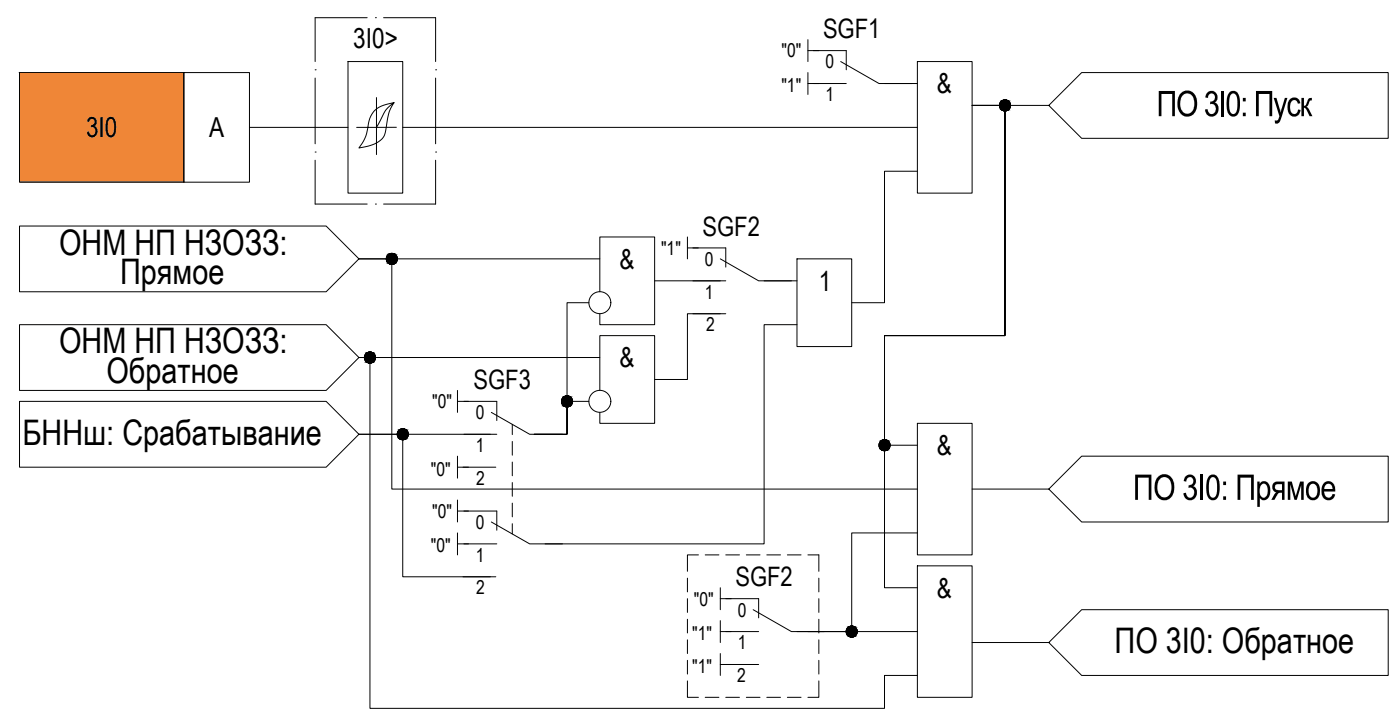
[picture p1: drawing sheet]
<svg xmlns="http://www.w3.org/2000/svg" width="727mm" height="373mm" viewBox="0 0 727 373" stroke-linecap="round" stroke-linejoin="round" font-family="sans-serif">
<!-- layer: 0 -->
<g fill="none" stroke="#000" stroke-width=".52">
<path d="M10 38h85v56h-85zM95 38h34v56h-34zM181 32h28v68h-28zM419 21v11M419 38v11M419 26h6M476 32h28v68h-28zM195 51v29M204 53a30 30 0 0 0-4 16 11 11 0 0 1-9 7l-5 1a29 29 0 0 0 6-16 12 12 0 0 1 10-7l2-1-4 4-5 9h-10M419 43h6M459 43h17M504 55h40"/>
<path d="M544 55l17-17h159v34h-159zM129 66h52M206 66h-11M209 66h267M476 89h-17v68h-17M10 117h159l17 17-17 17h-159zM186 134h17v120h273M186 134h125M357 123v11M357 129h5M414 134h28v46h-28zM306 157h-12v68h-17h17v-17h12"/>
<path d="M311 151v-28h29v45h-29v-5M340 146h34M397 146h17M10 168h159l17 17-17 17h-159zM360 163h17M374 163h-17v34h-17M414 168h-17v114h-114M311 185h-125h6v182h267v-17h17M10 208h159l17 17-17 17h-159zM237 202v12M237 208h6M266 220v5"/>
<path d="M311 202v-28h29v45h-29v-5M476 219h28v69h-28zM186 225h23v74h45M186 225h68M237 236v12M266 229v7M266 240v7M476 231h-17v-57h63v-119h-18h18v119h-63v131h17M237 259v12M257 242h-20M266 250v7M504 254h40"/>
<path d="M544 254l17-18h159v35h-159zM237 276v12M237 265h6M266 261v7M266 271v6M476 276h-34v51h-23M237 282h6M240 299h17M357 300v7M362 288h-5v8M366 288h7M377 288h7"/>
<path d="M387 288h7M398 288h7M409 288h7M419 288h6v8M425 300v7M476 293h28v68h-28zM357 310v7M374 305v11M374 310h5M425 310v7M357 321v7M357 332v7"/>
<path d="M374 322v11M374 339v11M374 327h5M414 327h62M425 321v7M425 332v7M504 333h40M544 333l17-17h159v34h-159zM357 353v8h5M357 342v7M374 344h20M425 353v8h-6"/>
<path d="M425 342v7M366 361h7M377 361h7M387 361h7M398 361h7M409 361h7"/>
<circle cx="522" cy="55" r="2.9"/>
<circle cx="203" cy="134" r="2.9"/>
<circle cx="311" cy="157" r="6"/>
<circle cx="192" cy="185" r="2.9"/>
<circle cx="294" cy="208" r="2.9"/>
<circle cx="311" cy="208" r="6"/>
<circle cx="209" cy="225" r="2.9"/>
<circle cx="459" cy="231" r="2.9"/>
<circle cx="442" cy="327" r="2.9"/>
</g>
<g fill="none" stroke="#000" stroke-width=".52">
<path d="M191 9h-27v23M195 9h.1M199 9h27v23M164 36h.1M226 36h.1M422 26h17v10M436 32l20 11h17M164 40v35M226 40v35M422 43h17M164 79h.1M226 79h.1"/>
<path d="M164 83v23h27M226 83v23h-27M195 106h.1M360 129h17v9M374 134l20 12h17M360 146h17M241 208h17v10M255 214l20 11h17M241 225h17M241 265h17v10M255 271l20 11h17M241 282h17"/>
<path d="M377 310h17v10M391 316l20 11h17M377 327h17"/>
</g>
<!-- layer: 0 -->
<g fill="#000" stroke="#000" stroke-width=".52">
<path d="M521 57h1zM521 52h1zM203 137h1zM203 131h1zM191 188h1zM191 188h2zM294 211h1zM294 205h1zM208 228h1zM208 228h2zM458 234h1zM458 234h2z"/>
<path d="M441 330h1zM441 330h2z"/>
<path d="M521 57h1zM521 57h1z"/>
<path d="M521 52h1zM521 52h1z"/>
<path d="M521 52h1zM521 52h1z"/>
<path d="M521 52h2zM520 52h3z"/>
<path d="M521 57h1zM521 57h1z"/>
<path d="M520 52h3zM520 52h3z"/>
<path d="M520 57h3zM520 57h2z"/>
<path d="M520 52h3zM520 52h3z"/>
<path d="M520 57h3zM520 57h3z"/>
<path d="M520 52l3 1zM520 53h3z"/>
<path d="M520 57h3zM520 57h3z"/>
<path d="M520 53h4zM520 53h4z"/>
<path d="M520 57h3zM520 57h3z"/>
<path d="M520 53h4zM520 53h4z"/>
<path d="M520 57h4zM520 57h3z"/>
<path d="M519 53h5zM519 53h5z"/>
<path d="M519 56h5zM519 56l5 1z"/>
<path d="M519 53h5zM519 53h5z"/>
<path d="M519 56h5zM519 56h5z"/>
<path d="M519 53l5 1zM519 53l5 1z"/>
<path d="M519 56h5zM519 56h5z"/>
<path d="M519 54h5zM519 54h5z"/>
<path d="M519 56h5zM519 56h5z"/>
<path d="M519 54h5zM519 54h5z"/>
<path d="M519 55h5zM519 55l5 1z"/>
<path d="M519 54h5zM519 54h5z"/>
<path d="M519 54l5 1zM519 54l5 1z"/>
<path d="M519 55h5zM519 55h5z"/>
<path d="M519 55h5zM519 55h5z"/>
<path d="M519 55h5zM519 55h5z"/>
<path d="M203 137h1zM203 137h1z"/>
<path d="M203 131h1zM203 131h1z"/>
<path d="M203 131l1 1zM202 132h2z"/>
<path d="M202 132h3zM202 132h3z"/>
<path d="M202 137h2zM202 137h2z"/>
<path d="M202 132h3zM202 132h3z"/>
<path d="M202 137h3zM202 137h2z"/>
<path d="M202 132h3zM202 132h3z"/>
<path d="M202 137h3zM202 137h3z"/>
<path d="M202 132h3zM201 132h4z"/>
<path d="M202 137h3zM202 137h3z"/>
<path d="M201 132h4zM201 132h4z"/>
<path d="M201 136h4zM201 136l4 1z"/>
<path d="M201 132h5zM201 132h5z"/>
<path d="M201 136h4zM201 136h4z"/>
<path d="M201 132l5 1zM201 132l5 1z"/>
<path d="M201 136h5zM201 136h4z"/>
<path d="M201 133h5zM201 133h5z"/>
<path d="M201 136h5zM201 136h5z"/>
<path d="M201 133h5zM201 133h5z"/>
<path d="M201 136h5zM201 136h5z"/>
<path d="M201 133h5zM201 133h5z"/>
<path d="M201 135h5zM201 135l5 1z"/>
<path d="M201 133l5 1zM201 133l5 1z"/>
<path d="M201 135h5zM201 135h5z"/>
<path d="M201 134h5zM201 134h5z"/>
<path d="M201 135h5zM201 135h5z"/>
<path d="M201 134h5zM201 134h5z"/>
<path d="M201 134h5zM201 134h5z"/>
<path d="M201 134h5zM201 134l5 1z"/>
<path d="M192 183h1zM191 183h2z"/>
<path d="M191 183h2zM191 183h2z"/>
<path d="M191 183h2zM191 183h2z"/>
<path d="M191 188h2zM191 188h2z"/>
<path d="M191 183h2zM191 183h2z"/>
<path d="M191 188h2zM191 188h2z"/>
<path d="M191 183h3zM190 183h4z"/>
<path d="M191 188h2zM191 188h2z"/>
<path d="M190 183h4zM190 183h4z"/>
<path d="M190 188h4zM190 188h3z"/>
<path d="M190 183h4zM190 183h4z"/>
<path d="M190 187h4zM190 187l4 1z"/>
<path d="M190 183l4 1zM190 183l4 1z"/>
<path d="M190 187h4zM190 187h4z"/>
<path d="M190 184h4zM190 184h4z"/>
<path d="M190 187h4zM190 187h4z"/>
<path d="M190 184h4zM190 184h4z"/>
<path d="M190 187h4zM190 187h4z"/>
<path d="M189 184h6zM189 184h6z"/>
<path d="M189 187h5zM189 187h5z"/>
<path d="M189 184l6 1zM189 184l6 1z"/>
<path d="M189 186h6zM189 186l5 1z"/>
<path d="M189 185h6zM189 185h6z"/>
<path d="M189 186h6zM189 186h6z"/>
<path d="M189 185h6zM189 185h6z"/>
<path d="M189 185h6zM189 185h6z"/>
<path d="M189 186h6zM189 186h6z"/>
<path d="M189 186h6zM189 186h6z"/>
<path d="M189 185h6zM189 185l6 1z"/>
<path d="M294 211h1zM294 211h1z"/>
<path d="M294 205h1zM294 205h1z"/>
<path d="M294 205h1zM293 205h2z"/>
<path d="M293 205h2zM293 205h2z"/>
<path d="M293 211h2zM293 211h2z"/>
<path d="M293 205l3 1zM293 206h3z"/>
<path d="M293 211h2zM293 211h2z"/>
<path d="M293 206h3zM293 206h3z"/>
<path d="M293 211h3zM293 211h2z"/>
<path d="M293 206h3zM292 206h4z"/>
<path d="M293 210h3zM293 210l3 1z"/>
<path d="M292 206h4zM292 206h4z"/>
<path d="M292 210h4zM292 210h4z"/>
<path d="M292 206h4zM292 206h4z"/>
<path d="M292 210h4zM292 210h4z"/>
<path d="M292 206l5 1zM292 206l5 1z"/>
<path d="M292 210h4zM292 210h4z"/>
<path d="M292 207h5zM292 207h5z"/>
<path d="M292 210h5zM292 210h4z"/>
<path d="M292 207h5zM292 207h5z"/>
<path d="M292 209h5zM292 209l5 1z"/>
<path d="M292 207h5zM292 207h5z"/>
<path d="M292 209h5zM292 209h5z"/>
<path d="M292 207l5 1zM292 207l5 1z"/>
<path d="M292 209h5zM292 209h5z"/>
<path d="M291 208h6zM291 208h6z"/>
<path d="M291 208h6zM291 208h6z"/>
<path d="M291 208l6 1zM291 208l6 1z"/>
<path d="M291 209h6zM291 209h6z"/>
<path d="M291 208h6zM291 208h6z"/>
<path d="M209 222h1zM208 222h2z"/>
<path d="M208 222h2zM208 222h2z"/>
<path d="M208 222l2 1zM208 223h2z"/>
<path d="M208 228h2zM208 228h2z"/>
<path d="M208 223h2zM208 223h2z"/>
<path d="M208 228h2zM208 228h2z"/>
<path d="M208 223h3zM207 223h4z"/>
<path d="M208 228h2zM208 228h2z"/>
<path d="M207 223h4zM207 223h4z"/>
<path d="M207 227h4zM207 227l3 1z"/>
<path d="M207 223h4zM207 223h4z"/>
<path d="M207 227h4zM207 227h4z"/>
<path d="M207 223h4zM207 223h4z"/>
<path d="M207 227h4zM207 227h4z"/>
<path d="M207 223l4 1zM207 223l4 1z"/>
<path d="M207 227h4zM207 227h4z"/>
<path d="M207 224h5zM207 224h5z"/>
<path d="M207 227h4zM207 227h4z"/>
<path d="M207 224h5zM207 224h5z"/>
<path d="M207 226h5zM207 226l4 1z"/>
<path d="M206 224h6zM206 224h6z"/>
<path d="M206 226h6zM206 226h6z"/>
<path d="M206 224l6 1zM206 224l6 1z"/>
<path d="M206 226h6zM206 226h6z"/>
<path d="M206 225h6zM206 225h6z"/>
<path d="M206 226h6zM206 226h6z"/>
<path d="M206 225h6zM206 225h6z"/>
<path d="M206 225h6zM206 225h6z"/>
<path d="M206 225h6zM206 225l6 1z"/>
<path d="M459 228h1zM458 228h2z"/>
<path d="M458 228h2zM458 228h2z"/>
<path d="M458 228h2zM458 228h2z"/>
<path d="M458 234h2zM458 234h2z"/>
<path d="M458 228h2zM458 228h2z"/>
<path d="M458 233h2zM458 233l2 1z"/>
<path d="M458 228l3 1zM457 229h4z"/>
<path d="M458 233h2zM458 233h2z"/>
<path d="M457 229h4zM457 229h4z"/>
<path d="M457 233h4zM457 233h3z"/>
<path d="M457 229h4zM457 229h4z"/>
<path d="M457 233h4zM457 233h4z"/>
<path d="M457 229h4zM457 229h4z"/>
<path d="M457 233h4zM457 233h4z"/>
<path d="M457 229h4zM457 229h4z"/>
<path d="M457 233h4zM457 233h4z"/>
<path d="M457 229l5 1zM457 229l5 1z"/>
<path d="M457 232h4zM457 232l4 1z"/>
<path d="M457 230h5zM457 230h5z"/>
<path d="M457 232h5zM457 232h4z"/>
<path d="M456 230h6zM456 230h6z"/>
<path d="M456 232h6zM456 232h6z"/>
<path d="M456 230h6zM456 230h6z"/>
<path d="M456 232h6zM456 232h6z"/>
<path d="M456 230l6 1zM456 230l6 1z"/>
<path d="M456 231h6zM456 231l6 1z"/>
<path d="M456 231h6zM456 231h6z"/>
<path d="M456 231h6zM456 231h6z"/>
<path d="M456 231h6zM456 231h6z"/>
<path d="M442 325h1zM441 325h2z"/>
<path d="M441 325h2zM441 325h2z"/>
<path d="M441 325h2zM441 325h2z"/>
<path d="M441 330h2zM441 330h2z"/>
<path d="M441 325h2zM441 325h2z"/>
<path d="M441 330h2zM441 330h2z"/>
<path d="M441 325h3zM440 325h4z"/>
<path d="M441 330h2zM441 330h2z"/>
<path d="M440 325h4zM440 325h4z"/>
<path d="M440 330h4zM440 330h3z"/>
<path d="M440 325h4zM440 325h4z"/>
<path d="M440 330h4zM440 330h4z"/>
<path d="M440 325l4 1zM440 325l4 1z"/>
<path d="M440 329h4zM440 329l4 1z"/>
<path d="M440 326h4zM440 326h4z"/>
<path d="M440 329h4zM440 329h4z"/>
<path d="M440 326h5zM440 326h5z"/>
<path d="M440 329h4zM440 329h4z"/>
<path d="M439 326h6zM439 326h6z"/>
<path d="M439 329h6zM439 329h5z"/>
<path d="M439 326l6 1zM439 326l6 1z"/>
<path d="M439 328h6zM439 328l6 1z"/>
<path d="M439 327h6zM439 327h6z"/>
<path d="M439 328h6zM439 328h6z"/>
<path d="M439 327h6zM439 327h6z"/>
<path d="M439 327h6zM439 327h6z"/>
<path d="M439 328h6zM439 328h6z"/>
<path d="M439 328h6zM439 328h6z"/>
<path d="M439 327h6zM439 327l6 1z"/>
</g>
<path d="M10 38l85 56v-56zM10 38l85 56h-85z" fill="#ef8637" stroke="#ef8637" stroke-width=".52"/>
<g font-size="18.3">
<text x="600" y="60">ПО 3I0: Пуск</text>
<text x="31" y="132">ОНМ НП НЗОЗЗ:</text>
<text x="62" y="147">Прямое</text>
<text x="31" y="183">ОНМ НП НЗОЗЗ:</text>
<text x="55" y="199">Обратное</text>
<text x="12" y="231">БННш: Срабатывание</text>
<text x="588" y="259">ПО 3I0: Прямое</text>
<text x="578" y="339">ПО 3I0: Обратное</text>
</g>
<g font-size="14.3">
<text x="183" y="25">3I0&gt;</text>
<text x="486" y="48">&amp;</text>
<text x="45" y="71">3I0</text>
<text x="109" y="71">А</text>
<text x="321" y="139">&amp;</text>
<text x="425" y="151">1</text>
<text x="321" y="190">&amp;</text>
<text x="486" y="236">&amp;</text>
<text x="486" y="310">&amp;</text>
</g>
<g font-size="13.9">
<text x="427" y="20">SGF1</text>
<text x="365" y="122">SGF2</text>
<text x="246" y="202">SGF3</text>
<text x="382" y="304">SGF2</text>
</g>
<g font-size="9.9">
<text x="406" y="30">&quot;0&quot;</text>
<text x="428" y="35">0</text>
<text x="406" y="48">&quot;1&quot;</text>
<text x="428" y="53">1</text>
<text x="343" y="132">&quot;1&quot;</text>
<text x="366" y="138">0</text>
<text x="366" y="155">1</text>
<text x="366" y="172">2</text>
<text x="224" y="212">&quot;0&quot;</text>
<text x="247" y="217">0</text>
<text x="247" y="234">1</text>
<text x="224" y="246">&quot;0&quot;</text>
<text x="247" y="251">2</text>
<text x="224" y="268">&quot;0&quot;</text>
<text x="247" y="274">0</text>
<text x="224" y="286">&quot;0&quot;</text>
<text x="247" y="291">1</text>
<text x="247" y="308">2</text>
<text x="360" y="314">&quot;0&quot;</text>
<text x="383" y="320">0</text>
<text x="359" y="332">&quot;1&quot;</text>
<text x="383" y="337">1</text>
<text x="359" y="349">&quot;1&quot;</text>
<text x="383" y="354">2</text>
</g>
</svg>
